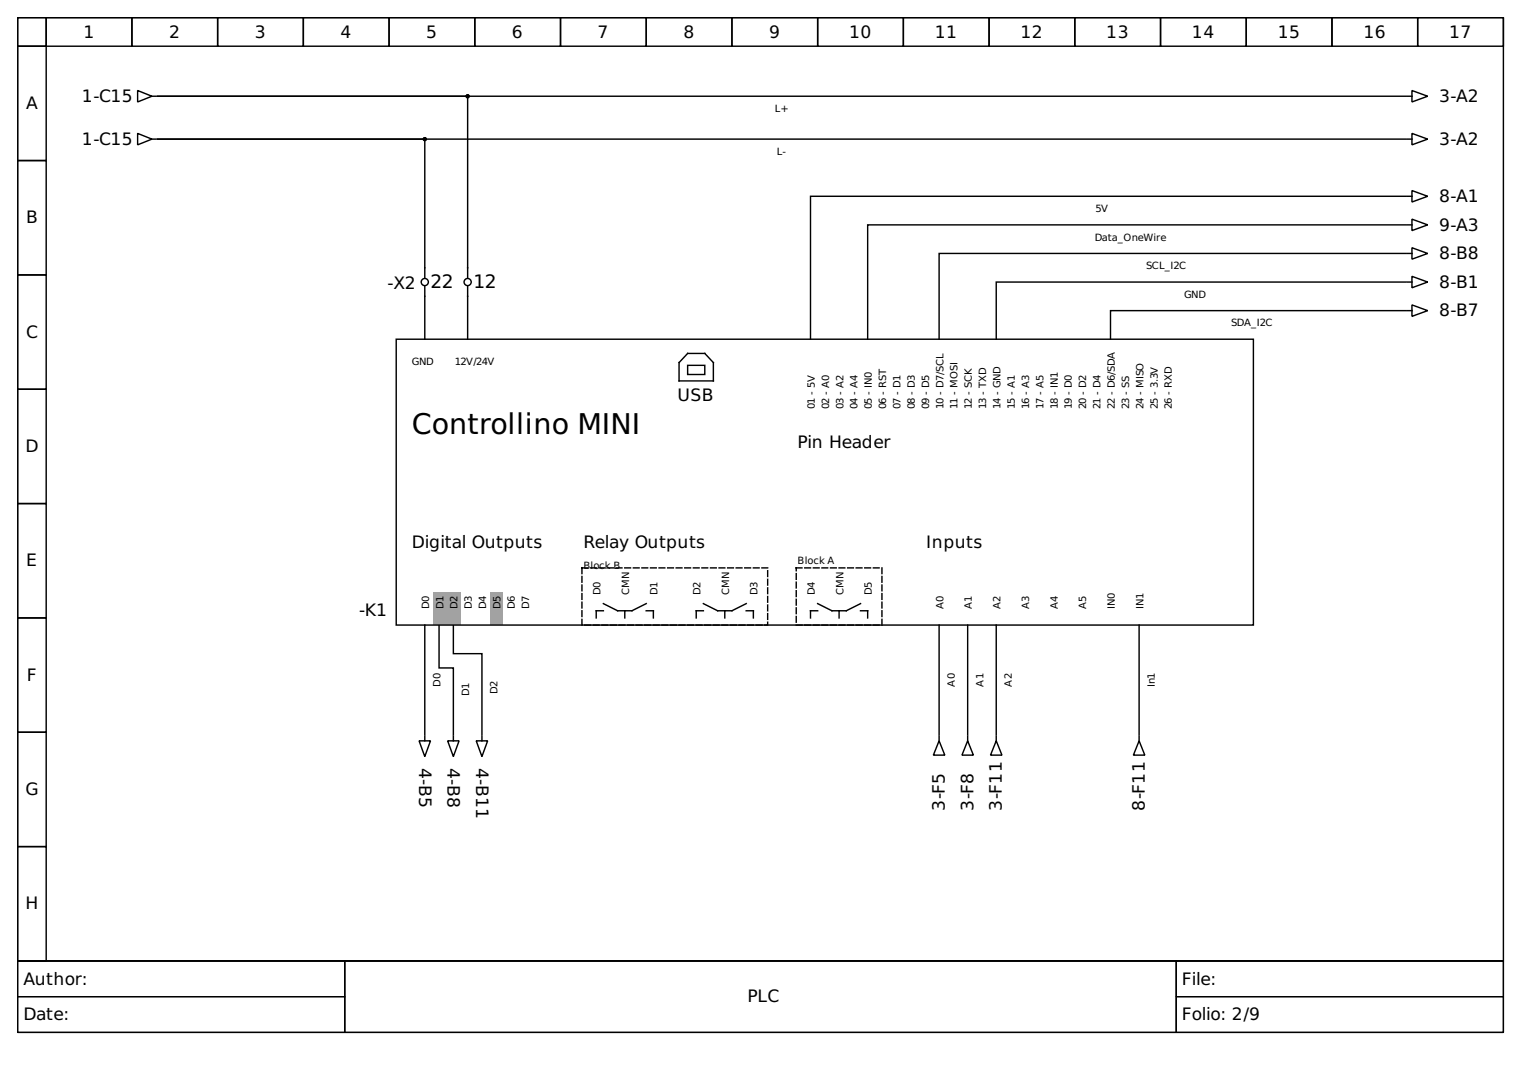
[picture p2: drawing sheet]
<svg xmlns="http://www.w3.org/2000/svg" width="297mm" height="210mm" viewBox="0 0 297 210" stroke-linecap="round" stroke-linejoin="round" font-family="sans-serif">
<g fill="none" stroke="#000" stroke-width=".28">
<path d="M3.4 3.4h290v184.1h-290zM3.4 3.4h5.6v5.6h-5.6zM3.4 9h5.6v22.3h-5.6zM9 3.4h16.7v5.6h-16.7zM25.7 3.4h16.8v5.6h-16.8zM26.9 17.7l2.7 1.1-2.7 1.1zM29.6 18.8h.9M42.5 3.4h16.7v5.6h-16.7zM59.2 3.4h16.7v5.6h-16.7zM75.9 3.4h16.8v5.6h-16.8zM92.7 3.4h16.7v5.6h-16.7zM109.4 3.4h16.7v5.6h-16.7z"/>
<path d="M126.1 3.4h16.7v5.6h-16.7zM142.8 3.4h16.8v5.6h-16.8zM159.6 3.4h16.7v5.6h-16.7zM176.3 3.4h16.7v5.6h-16.7zM193 3.4h16.8v5.6h-16.8zM209.8 3.4h16.7v5.6h-16.7zM226.5 3.4h16.7v5.6h-16.7zM243.2 3.4h16.8v5.6h-16.8zM260 3.4h16.7v5.6h-16.7zM274.4 18.8h-243.6h60.5v35.4M274.7 18.8h.9M275.6 17.7l3 1.1-3 1.1z"/>
<path d="M276.7 3.4h16.7v5.6h-16.7zM3.4 31.3h5.6v22.3h-5.6zM26.9 26l2.7 1.1-2.7 1.2zM29.6 27.1h.9M274.4 27.1h-243.6h52.1v27.1M274.4 38.3h-116.2v27.9M274.7 27.1h.9M275.6 26l3 1.1-3 1.2zM3.4 53.6h5.6v22.3h-5.6zM82.9 55.9v10.3M91.3 55.9v10.3M274.4 43.9h-105.1v22.3"/>
<path d="M274.4 55h-80v11.2M274.4 49.4h-91.1v16.8M3.4 75.9h5.6v22.3h-5.6zM274.4 60.6h-57.7v5.6M3.4 98.2h5.6v22.3h-5.6zM3.4 120.5h5.6v22.3h-5.6zM82.9 121.9v21.5M85.7 121.9v8.4h2.8v13.1M88.5 121.9v5.6h5.6v15.9M183.3 121.9v21.5M188.9 121.9v21.5M194.4 121.9v21.5"/>
<path d="M222.3 121.9v21.5M3.4 142.8h5.6v22.4h-5.6zM81.8 144.5h2.2l-1.1 3.1zM82.9 143.7v.8M87.4 144.5h2.2l-1.1 3.1zM88.5 143.7v.8M92.9 144.5h2.3l-1.1 3.1zM94.1 143.7v.8M183.3 144.5l1.1 2.8h-2.2zM183.3 143.7v.8M188.9 144.5l1.1 2.8h-2.3zM188.9 143.7v.8"/>
<path d="M194.4 144.5l1.1 2.8h-2.2zM194.4 143.7v.8M3.4 165.2h5.6v22.3h-5.6zM3.4 187.5h290v13.9h-290z"/>
<circle cx="82.9" cy="55" r=".7"/>
<circle cx="91.3" cy="55" r=".7"/>
</g>
<path d="M3.4 187.5h63.9v6.9h-63.9zM3.4 194.4h63.9v7h-63.9zM67.3 187.5h162.3v13.9h-162.3zM229.6 187.5h63.8v6.9h-63.8zM229.6 194.4h63.8v7h-63.8z" fill="none" stroke="#000" stroke-width=".2"/>
<g fill="#000" stroke="#000" stroke-width=".28">
<circle cx="91.3" cy="18.8" r=".28"/>
<circle cx="82.9" cy="27.1" r=".28"/>
</g>
<g fill="#a0a0a4">
<path d="M84.6 115.5h5.3v6.4h-5.3z" fill-rule="evenodd"/>
<path d="M95.7 115.5h2.5v6.4h-2.5z" fill-rule="evenodd"/>
</g>
<g fill="none" stroke="#000" stroke-width=".28">
<path d="M274.7 38.3h.9M275.6 37.2l3 1.1-3 1.1zM274.7 43.9h.9M274.7 55h.9M274.7 49.4h.9M275.6 42.8l3 1.1-3 1.1zM275.6 53.9l3 1.1-3 1.1zM275.6 48.3l3 1.1-3 1.2zM275.6 59.5l3 1.1-3 1.1zM77.3 66.2h167.3v55.7h-167.3zM134.2 71.3h3.4v1.8h-3.4zM134.2 68.9h3.4l1.6 1.8v3.6h-6.7v-3.6z"/>
<path d="M274.7 60.6h.9M117.8 119.1h-1.4v1.4M117.8 117.8l2.7 1.3h2.8l2.8-1.3M121.9 119.1v1.4M126.1 119.1h1.4v1.4M137.3 119.1h-1.4v1.4M137.3 117.8l2.8 1.3h2.7l2.8-1.3M141.5 119.1v1.4M145.6 119.1h1.4v1.4M159.6 119.1h-1.4v1.4M159.6 117.8l2.8 1.3h2.8l2.7-1.3M163.8 119.1v1.4"/>
<path d="M167.9 119.1h1.4v1.4M222.3 144.5l1.1 2.8h-2.2zM222.3 143.7v.8"/>
</g>
<path d="M113.6 110.8h36.2v11.1h-36.2zM155.4 110.8h16.7v11.1h-16.7z" fill="none" stroke="#000" stroke-width=".28" stroke-dasharray="1.1 .6"/>
<text font-size="5.6" x="80.4" y="84.6">Controllino MINI</text>
<g font-size="3.6">
<text x="84" y="56.3">22</text>
<text x="92.4" y="56.3">12</text>
</g>
<g font-size="3.3">
<text x="16.3" y="7.3">1</text>
<text x="33" y="7.3">2</text>
<text x="49.7" y="7.3">3</text>
<text x="66.5" y="7.3">4</text>
<text x="83.2" y="7.3">5</text>
<text x="99.9" y="7.3">6</text>
<text x="116.6" y="7.3">7</text>
<text x="133.4" y="7.3">8</text>
<text x="150.1" y="7.3">9</text>
<text x="165.7" y="7.3">10</text>
<text x="182.4" y="7.3">11</text>
<text x="199.2" y="7.3">12</text>
<text x="215.9" y="7.3">13</text>
<text x="232.6" y="7.3">14</text>
<text x="249.4" y="7.3">15</text>
<text x="266.1" y="7.3">16</text>
<text x="282.8" y="7.3">17</text>
<text x="5.1" y="21.3">A</text>
<text x="16" y="19.9">1-C15</text>
<text x="280.9" y="19.9">3-A2</text>
<text x="16" y="28.3">1-C15</text>
<text x="280.9" y="28.3">3-A2</text>
<text x="280.9" y="39.4">8-A1</text>
<text x="5.1" y="43.6">B</text>
<text x="280.9" y="45">9-A3</text>
<text x="280.9" y="50.6">8-B8</text>
<text x="75.7" y="56.4">-X2</text>
<text x="280.9" y="56.1">8-B1</text>
<text x="5.1" y="65.9">C</text>
<text x="280.9" y="61.7">8-B7</text>
<text x="132.3" y="78.2">USB</text>
<text x="5" y="88.2">D</text>
<text x="155.7" y="87.4">Pin Header</text>
<text x="80.4" y="106.9">Digital Outputs</text>
<text x="113.9" y="106.9">Relay Outputs</text>
<text x="180.8" y="106.9">Inputs</text>
<text x="5.1" y="110.5">E</text>
<text x="70.1" y="120.3">-K1</text>
<text x="5.3" y="132.8">F</text>
<text x="81.8" y="149.8" transform="rotate(90 81.8 149.8)">4-B5</text>
<text x="87.4" y="149.8" transform="rotate(90 87.4 149.8)">4-B8</text>
<text x="92.9" y="149.8" transform="rotate(90 92.9 149.8)">4-B11</text>
<text x="5" y="155.1">G</text>
<text x="184.4" y="158.2" transform="rotate(-90 184.4 158.2)">3-F5</text>
<text x="190" y="158.2" transform="rotate(-90 190 158.2)">3-F8</text>
<text x="195.5" y="158.2" transform="rotate(-90 195.5 158.2)">3-F11</text>
<text x="223.4" y="158.2" transform="rotate(-90 223.4 158.2)">8-F11</text>
<text x="5" y="177.4">H</text>
<text x="4.6" y="192.1">Author:</text>
<text x="145.9" y="195.5">PLC</text>
<text x="230.7" y="192.1">File:</text>
<text x="4.6" y="199">Date:</text>
<text x="230.7" y="199">Folio: 2/9</text>
</g>
<g font-size="2">
<text x="151.2" y="21.8">L+</text>
<text x="151.6" y="30.2">L-</text>
<text x="213.8" y="41.4">5V</text>
<text x="213.7" y="46.9">Data_OneWire</text>
<text x="223.7" y="52.5">SCL_I2C</text>
<text x="231.1" y="58.1">GND</text>
<text x="240.3" y="63.7">SDA_I2C</text>
<text x="80.4" y="71.2">GND</text>
<text x="88.8" y="71.2">12V/24V</text>
<text x="159" y="79.8" transform="rotate(-90 159 79.8)">01 - 5V</text>
<text x="161.8" y="79.8" transform="rotate(-90 161.8 79.8)">02 - A0</text>
<text x="164.6" y="79.8" transform="rotate(-90 164.6 79.8)">03 - A2</text>
<text x="167.4" y="79.8" transform="rotate(-90 167.4 79.8)">04 - A4</text>
<text x="170.2" y="79.8" transform="rotate(-90 170.2 79.8)">05 - IN0</text>
<text x="173" y="79.8" transform="rotate(-90 173 79.8)">06 - RST</text>
<text x="175.7" y="79.8" transform="rotate(-90 175.7 79.8)">07 - D1</text>
<text x="178.5" y="79.8" transform="rotate(-90 178.5 79.8)">08 - D3</text>
<text x="181.3" y="79.8" transform="rotate(-90 181.3 79.8)">09 - D5</text>
<text x="184.1" y="79.8" transform="rotate(-90 184.1 79.8)">10 - D7/SCL</text>
<text x="186.9" y="79.8" transform="rotate(-90 186.9 79.8)">11 - MOSI</text>
<text x="189.7" y="79.8" transform="rotate(-90 189.7 79.8)">12 - SCK</text>
<text x="192.5" y="79.8" transform="rotate(-90 192.5 79.8)">13 - TXD</text>
<text x="195.3" y="79.8" transform="rotate(-90 195.3 79.8)">14 - GND</text>
<text x="198.1" y="79.8" transform="rotate(-90 198.1 79.8)">15 - A1</text>
<text x="200.8" y="79.8" transform="rotate(-90 200.8 79.8)">16 - A3</text>
<text x="203.6" y="79.8" transform="rotate(-90 203.6 79.8)">17 - A5</text>
<text x="206.4" y="79.8" transform="rotate(-90 206.4 79.8)">18 - IN1</text>
<text x="209.2" y="79.8" transform="rotate(-90 209.2 79.8)">19 - D0</text>
<text x="212" y="79.8" transform="rotate(-90 212 79.8)">20 - D2</text>
<text x="214.8" y="79.8" transform="rotate(-90 214.8 79.8)">21 - D4</text>
<text x="217.6" y="79.8" transform="rotate(-90 217.6 79.8)">22 - D6/SDA</text>
<text x="220.4" y="79.8" transform="rotate(-90 220.4 79.8)">23 - SS</text>
<text x="223.1" y="79.8" transform="rotate(-90 223.1 79.8)">24 - MISO</text>
<text x="225.9" y="79.8" transform="rotate(-90 225.9 79.8)">25 - 3.3V</text>
<text x="228.7" y="79.8" transform="rotate(-90 228.7 79.8)">26 - RXD</text>
<text x="113.9" y="111.1">Block B</text>
<text x="155.7" y="109.9">Block A</text>
<text x="83.7" y="118.9" transform="rotate(-90 83.7 118.9)">D0</text>
<text x="86.5" y="118.9" transform="rotate(-90 86.5 118.9)">D1</text>
<text x="89.3" y="118.9" transform="rotate(-90 89.3 118.9)">D2</text>
<text x="92.1" y="118.9" transform="rotate(-90 92.1 118.9)">D3</text>
<text x="94.9" y="118.9" transform="rotate(-90 94.9 118.9)">D4</text>
<text x="97.7" y="118.9" transform="rotate(-90 97.7 118.9)">D5</text>
<text x="100.5" y="118.9" transform="rotate(-90 100.5 118.9)">D6</text>
<text x="103.3" y="118.9" transform="rotate(-90 103.3 118.9)">D7</text>
<text x="117.2" y="116.1" transform="rotate(-90 117.2 116.1)">D0</text>
<text x="122.8" y="116.1" transform="rotate(-90 122.8 116.1)">CMN</text>
<text x="128.3" y="116.1" transform="rotate(-90 128.3 116.1)">D1</text>
<text x="136.7" y="116.1" transform="rotate(-90 136.7 116.1)">D2</text>
<text x="142.3" y="116.1" transform="rotate(-90 142.3 116.1)">CMN</text>
<text x="147.9" y="116.1" transform="rotate(-90 147.9 116.1)">D3</text>
<text x="159" y="116.1" transform="rotate(-90 159 116.1)">D4</text>
<text x="164.6" y="116.1" transform="rotate(-90 164.6 116.1)">CMN</text>
<text x="170.2" y="116.1" transform="rotate(-90 170.2 116.1)">D5</text>
<text x="184.1" y="118.9" transform="rotate(-90 184.1 118.9)">A0</text>
<text x="189.7" y="118.9" transform="rotate(-90 189.7 118.9)">A1</text>
<text x="195.3" y="118.9" transform="rotate(-90 195.3 118.9)">A2</text>
<text x="200.8" y="118.9" transform="rotate(-90 200.8 118.9)">A3</text>
<text x="206.4" y="118.9" transform="rotate(-90 206.4 118.9)">A4</text>
<text x="212" y="118.9" transform="rotate(-90 212 118.9)">A5</text>
<text x="217.6" y="118.9" transform="rotate(-90 217.6 118.9)">IN0</text>
<text x="223.1" y="118.9" transform="rotate(-90 223.1 118.9)">IN1</text>
<text x="86" y="133.9" transform="rotate(-90 86 133.9)">D0</text>
<text x="91.5" y="135.8" transform="rotate(-90 91.5 135.8)">D1</text>
<text x="97.1" y="135.5" transform="rotate(-90 97.1 135.5)">D2</text>
<text x="186.3" y="133.9" transform="rotate(-90 186.3 133.9)">A0</text>
<text x="191.9" y="133.9" transform="rotate(-90 191.9 133.9)">A1</text>
<text x="197.5" y="133.9" transform="rotate(-90 197.5 133.9)">A2</text>
<text x="225.4" y="134.1" transform="rotate(-90 225.4 134.1)">In1</text>
</g>
</svg>
